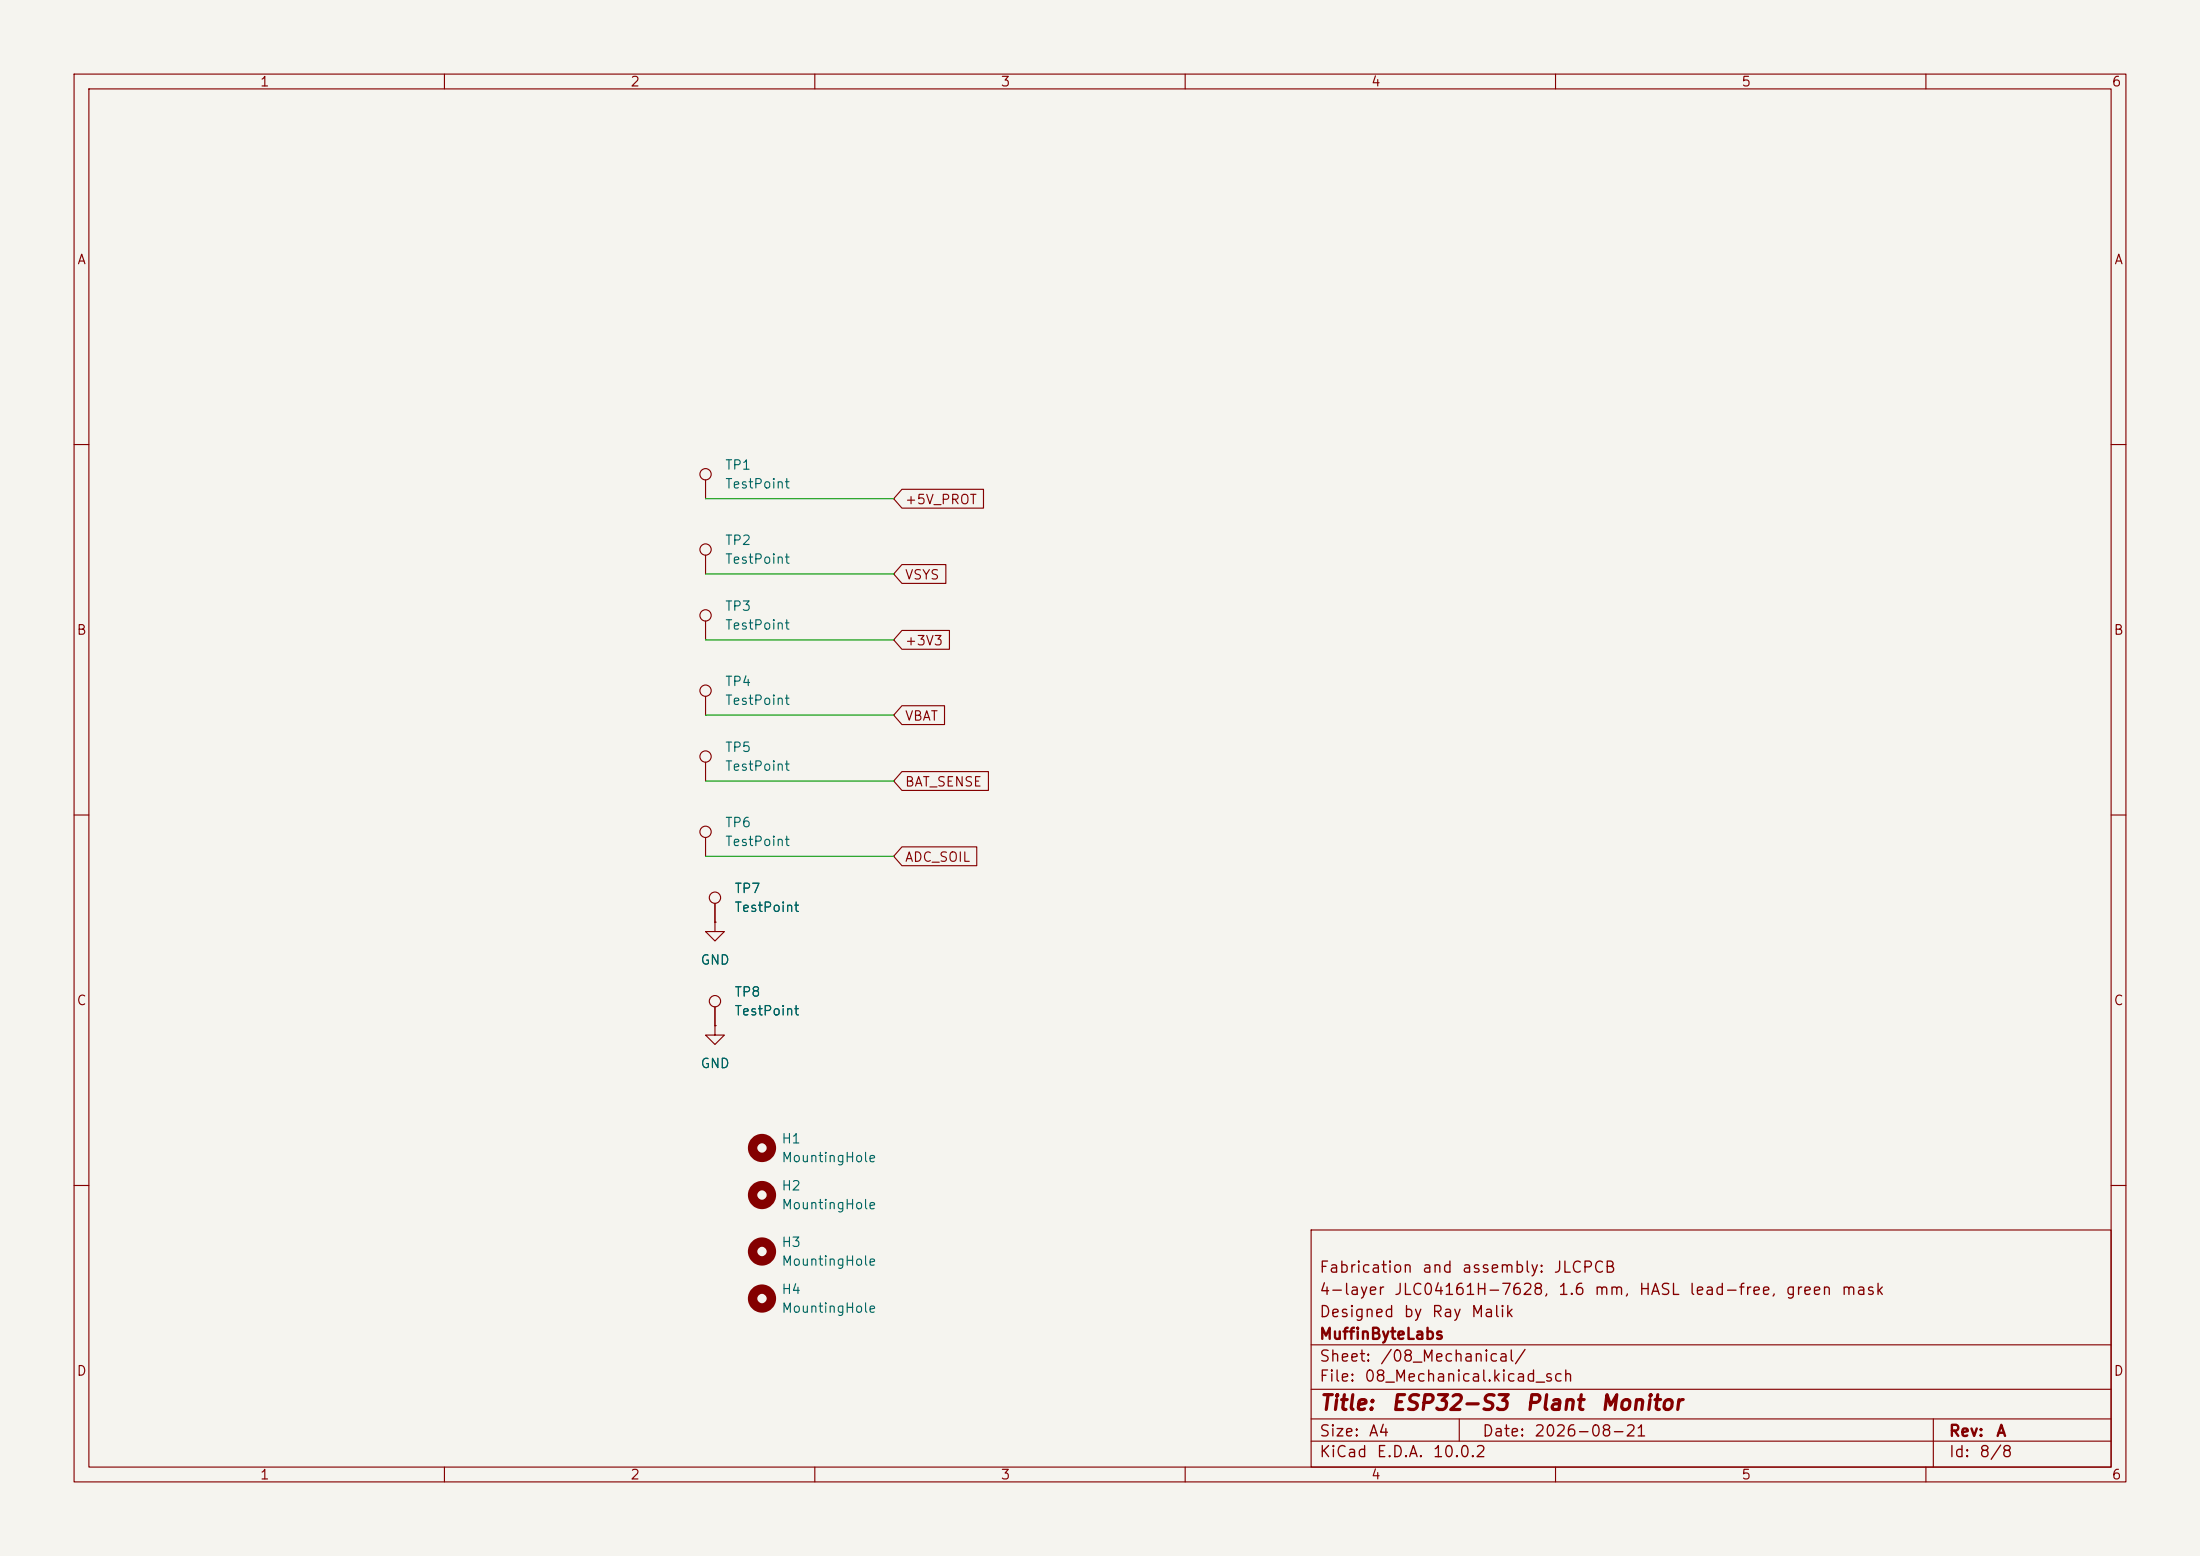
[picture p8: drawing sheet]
<svg xmlns="http://www.w3.org/2000/svg" width="297mm" height="210mm" viewBox="0 0 297 210" stroke-linecap="round" stroke-linejoin="round" font-family="sans-serif">
<path d="M0 0h297v210h-297z" fill="#f5f4ef" stroke="#f5f4ef" stroke-width=".14"/>
<g fill="none" stroke="#840000" stroke-width=".15">
<path d="M10 10h277v190h-277zM12 12h273v186h-273zM60 10v2M110 10v2M160 10v2M210 10v2M260 10v2M10 60h2M95.2 64.8v2.5M95.2 74.9v2.6M121.8 66h11v2.6h-11l-1.2-1.3zM121.8 76.2h5.9v2.5h-5.9l-1.2-1.2z"/>
<path d="M285 60h2M95.2 83.8v2.6M95.2 94v2.5M121.8 95.2h5.7v2.6h-5.7l-1.2-1.3zM121.8 85.1h6.4v2.5h-6.4l-1.2-1.2zM10 110h2M95.2 102.9v2.5M95.2 113v2.6M121.8 104.1h11.6v2.6h-11.6l-1.2-1.3zM121.8 114.3h10.1v2.5h-10.1l-1.2-1.2zM285 110h2M96.5 124.5v1.2h1.3l-1.3 1.3-1.3-1.3h1.3"/>
<path d="M96.5 124.5h.1M96.5 138.4v1.3h1.3l-1.3 1.3-1.3-1.3h1.3M96.5 138.4h.1M96.5 121.9v2.6M96.5 135.9v2.5M10 160h2M177 166h108v32h-108zM285 160h2M60 198v2M110 198v2M160 198v2M177 194.5h108"/>
<path d="M177 191.5h108M177 187.5h108M177 181.5h108M197 191.5v3M210 198v2M260 198v2M261 191.5v6.5"/>
<circle cx="95.2" cy="74.2" r=".76"/>
<circle cx="95.2" cy="64" r=".76"/>
<circle cx="95.2" cy="93.2" r=".76"/>
<circle cx="95.2" cy="83.1" r=".76"/>
<circle cx="95.2" cy="112.3" r=".76"/>
<circle cx="95.2" cy="102.1" r=".76"/>
<circle cx="96.5" cy="135.1" r=".76"/>
<circle cx="96.5" cy="121.2" r=".76"/>
</g>
<g fill="none" stroke="#840000" stroke-width="1.3">
<circle cx="102.9" cy="154.9" r="1.27"/>
<circle cx="102.9" cy="168.9" r="1.27"/>
<circle cx="102.9" cy="175.3" r="1.27"/>
<circle cx="102.9" cy="161.3" r="1.27"/>
</g>
<path d="M95.2 77.5h25.4M95.2 67.3h25.4M95.2 96.5h25.4M95.2 86.4h25.4M95.2 115.6h25.4M95.2 105.4h25.4" fill="none" stroke="#009600" stroke-width=".15"/>
<g font-size="2" fill="#840000">
<text x="178" y="190.8">Title:</text>
<text x="187.7" y="190.8">ESP32-S3</text>
<text x="205.8" y="190.8">Plant</text>
<text x="215.9" y="190.8">Monitor</text>
</g>
<g font-size="1.5" fill="#840000">
<text x="178" y="172.2">Fabrication</text>
<text x="191.9" y="172.2">and</text>
<text x="197.2" y="172.2">assembly:</text>
<text x="209.6" y="172.2">JLCPCB</text>
<text x="178" y="178.2">Designed</text>
<text x="178" y="175.2">4-layer</text>
<text x="188.1" y="175.2">JLC04161H-7628,</text>
<text x="189.4" y="178.2">by</text>
<text x="193.2" y="178.2">Ray</text>
<text x="198.5" y="178.2">Malik</text>
<text x="210.2" y="175.2">1.6</text>
<text x="215.1" y="175.2">mm,</text>
<text x="221.1" y="175.2">HASL</text>
<text x="227.9" y="175.2">lead-free,</text>
<text x="240.9" y="175.2">green</text>
<text x="248.5" y="175.2">mask</text>
<text x="178" y="184.2">Sheet:</text>
<text x="178" y="181.2">MuffinByteLabs</text>
<text x="186.2" y="184.2">/08_Mechanical/</text>
<text x="178" y="186.9">File:</text>
<text x="184.1" y="186.9">08_Mechanical.kicad_sch</text>
<text x="178" y="197.1">KiCad</text>
<text x="178" y="194.3">Size:</text>
<text x="184.7" y="194.3">A4</text>
<text x="185.7" y="197.1">E.D.A.</text>
<text x="193.3" y="197.1">10.0.2</text>
<text x="200" y="194.3">Date:</text>
<text x="207" y="194.3">2026-08-21</text>
<text x="263" y="194.3">Rev:</text>
<text x="263" y="197.1">Id:</text>
<text x="267.1" y="197.1">8/8</text>
<text x="269.4" y="194.3">A</text>
</g>
<g font-size="1.3" fill="#840000">
<text x="35" y="12">1</text>
<text x="85" y="12">2</text>
<text x="135" y="12">3</text>
<text x="185" y="12">4</text>
<text x="235" y="12">5</text>
<text x="285" y="12">6</text>
<text x="10.3" y="36">A</text>
<text x="285.3" y="36">A</text>
<text x="122.1" y="68.4">+5V_PROT</text>
<text x="122.1" y="78.5">VSYS</text>
<text x="10.3" y="86">B</text>
<text x="122.1" y="87.4">+3V3</text>
<text x="285.3" y="86">B</text>
<text x="122.1" y="97.6">VBAT</text>
<text x="122.1" y="106.5">BAT_SENSE</text>
<text x="122.1" y="116.6">ADC_SOIL</text>
<text x="10.3" y="136">C</text>
<text x="285.3" y="136">C</text>
<text x="10.3" y="186">D</text>
<text x="285.3" y="186">D</text>
<text x="35" y="200">1</text>
<text x="85" y="200">2</text>
<text x="135" y="200">3</text>
<text x="185" y="200">4</text>
<text x="235" y="200">5</text>
<text x="285" y="200">6</text>
</g>
<g font-size="1.3" fill="#006464">
<text x="97.8" y="63.7">TP1</text>
<text x="97.8" y="66.2">TestPoint</text>
<text x="97.8" y="73.9">TP2</text>
<text x="97.8" y="76.4">TestPoint</text>
<text x="97.8" y="82.8">TP3</text>
<text x="97.8" y="85.3">TestPoint</text>
<text x="97.8" y="92.9">TP4</text>
<text x="97.8" y="95.5">TestPoint</text>
<text x="97.8" y="101.8">TP5</text>
<text x="97.8" y="104.3">TestPoint</text>
<text x="97.8" y="112">TP6</text>
<text x="97.8" y="114.5">TestPoint</text>
<text x="99.1" y="120.9">TP7</text>
<text x="99.1" y="123.4">TestPoint</text>
<text x="94.5" y="130.5">GND</text>
<text x="99.1" y="134.8">TP8</text>
<text x="99.1" y="137.4">TestPoint</text>
<text x="94.5" y="144.5">GND</text>
<text x="105.4" y="154.6">H1</text>
<text x="105.4" y="161">H2</text>
<text x="105.4" y="157.2">MountingHole</text>
<text x="105.4" y="163.5">MountingHole</text>
<text x="105.4" y="168.6">H3</text>
<text x="105.4" y="171.2">MountingHole</text>
<text x="105.4" y="175">H4</text>
<text x="105.4" y="177.5">MountingHole</text>
</g>
</svg>
